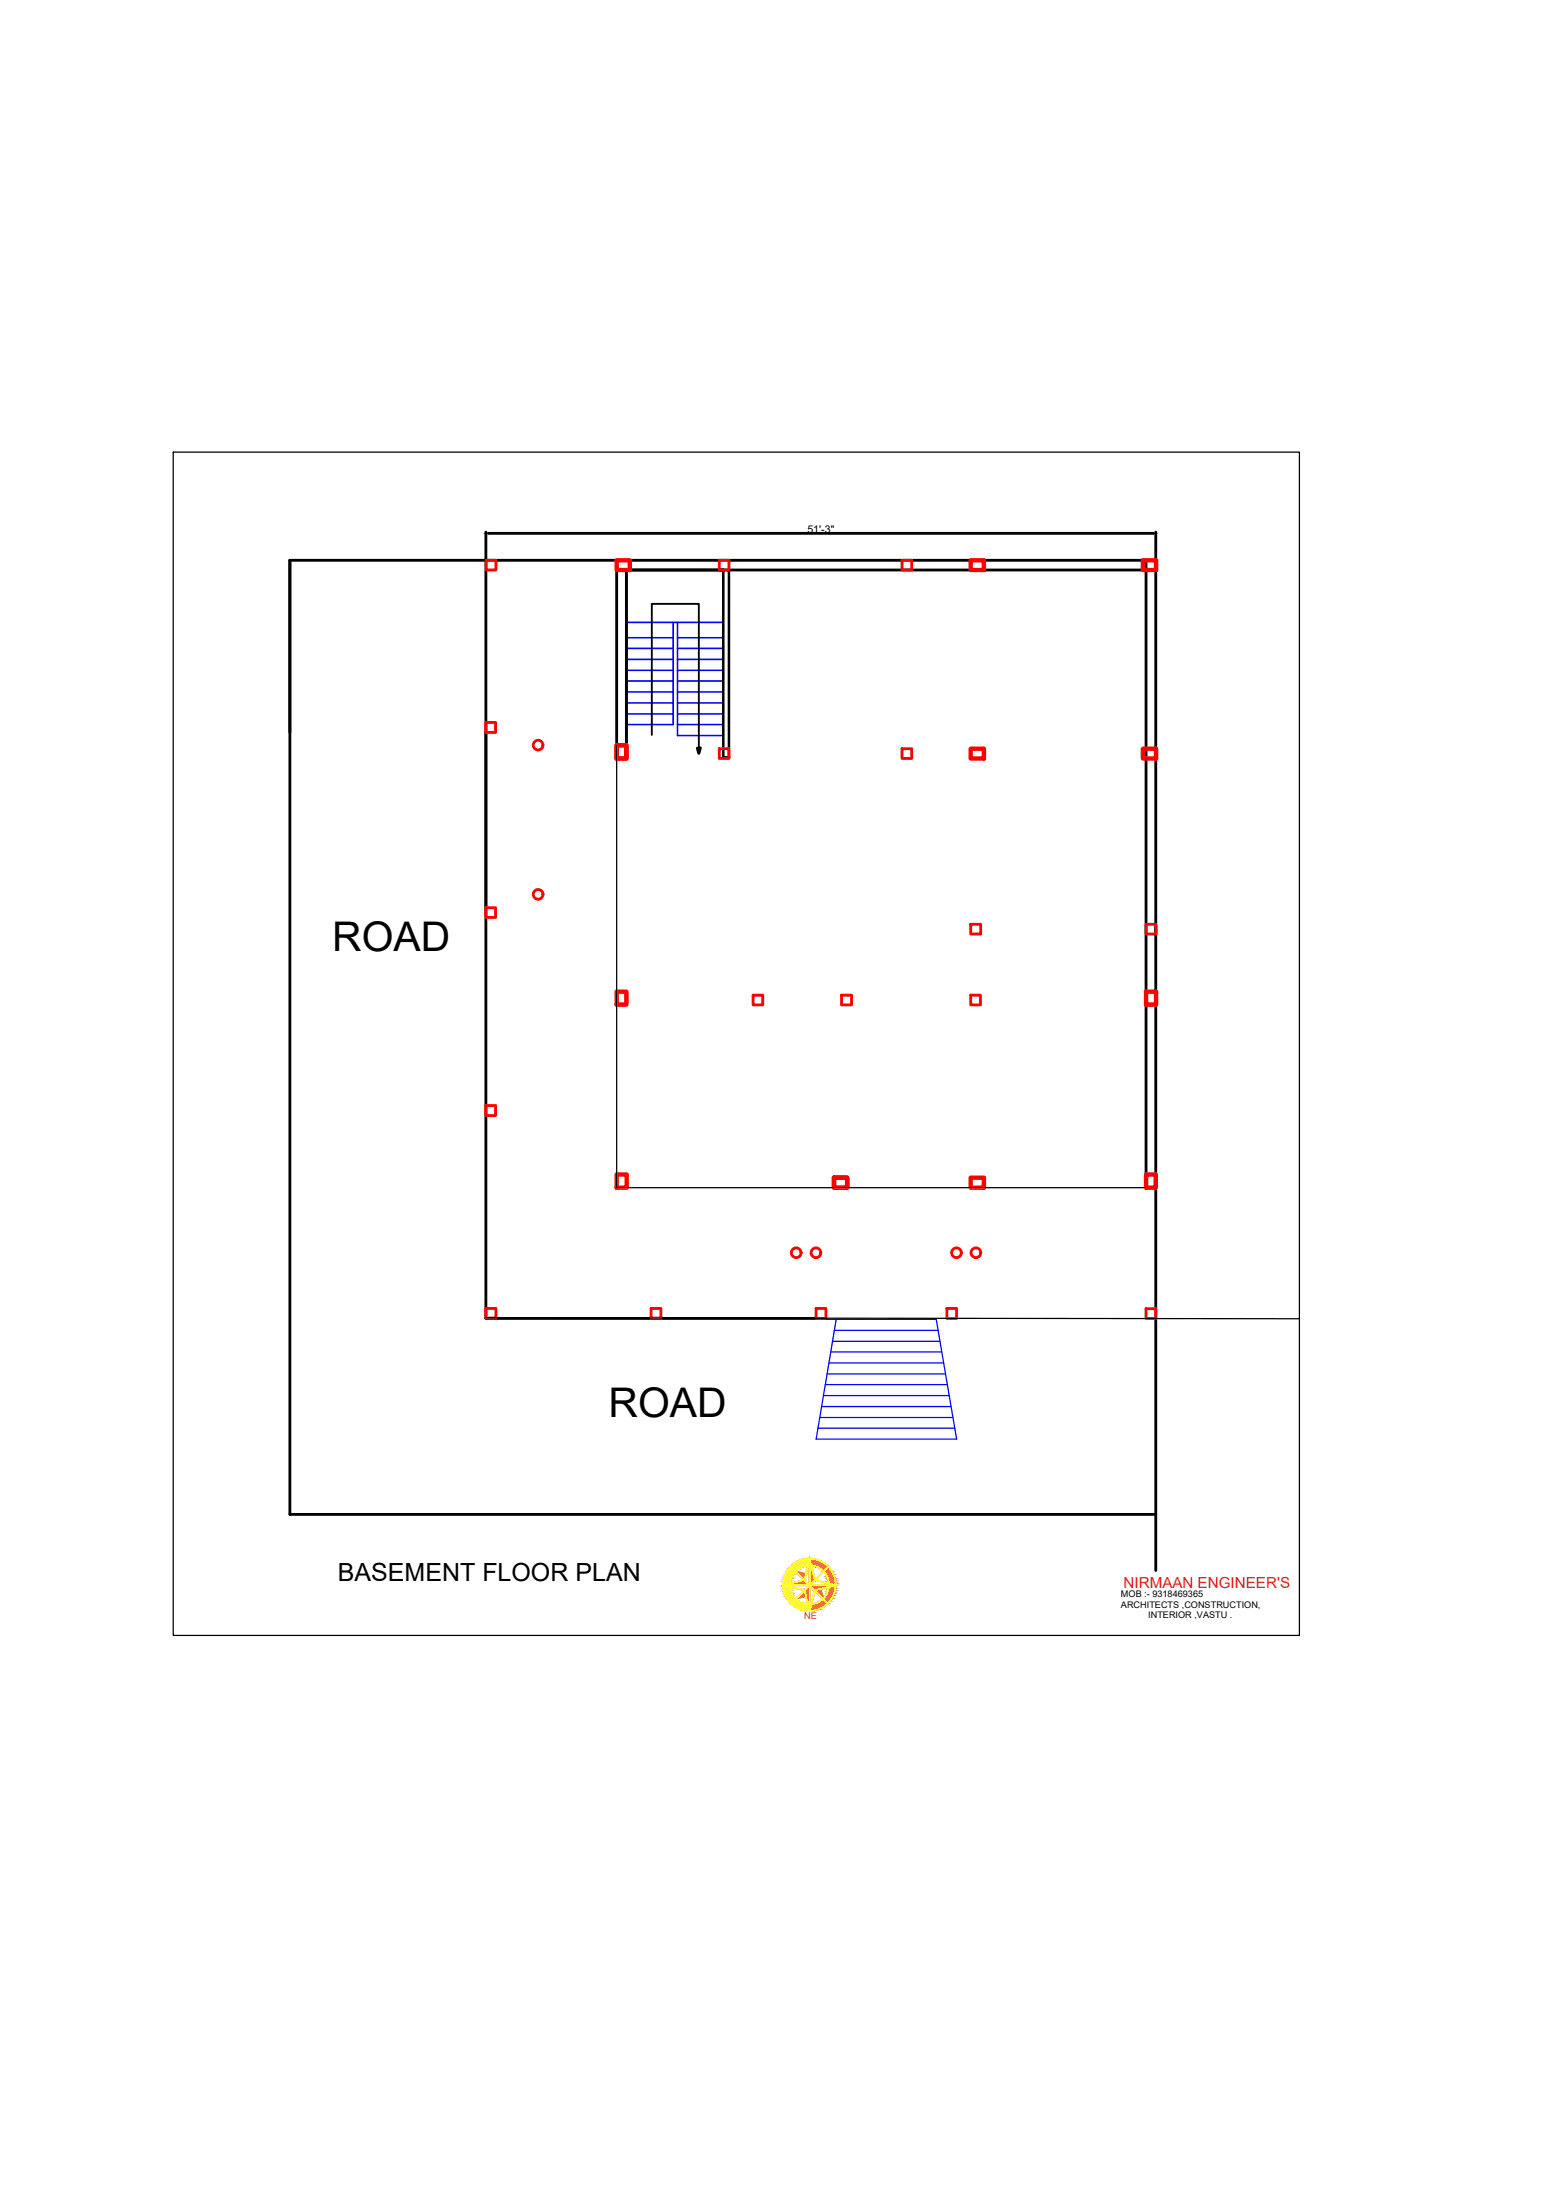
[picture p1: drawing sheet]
<svg xmlns="http://www.w3.org/2000/svg" width="210mm" height="297mm" viewBox="0 0 210 297" stroke-linecap="round" stroke-linejoin="round" font-family="sans-serif">
<!-- layer: PDF8_wall -->
<path d="M65.6 75.6v102.4h45.9M65.6 71.8v3.8M66 72h89.7M83.2 77h72.8M83.2 75.6v26.8M84.6 77v25.4M154.7 75.6v83.4M156 71.8v3.8M94.5 101l-.2 .7-.2-.7M97.6 102.3h.8M156 204.5h-116.9v-128.9h116.9v136.4" fill="none" stroke="#000" stroke-width=".38"/>
<!-- layer: PDF8_Text -->
<g fill="none" stroke="#00f" stroke-width=".21">
<path d="M97.6 77v22.3h-6.1v-15.3M84.7 84h12.9M84.7 96.4h6.2M84.7 94.9h6.2M84.7 93.4h6.2M84.7 91.9h6.2M84.7 90.5h6.2M84.7 89h6.2M84.7 87.5h6.2M84.7 86.1h6.2M90.9 84v13.8h-6.2M91.5 96.4h6.1"/>
<path d="M91.5 97.8h6.1M91.5 94.9h6.1M91.5 93.4h6.1M91.5 91.9h6.1M91.5 90.5h6.1M91.5 89h6.1M91.5 87.5h6.1M91.5 86.1h6.1"/>
</g>
<!-- layer: PDF8_wall -->
<path d="M84.6 77v25.2M97.6 77v25.3M98.4 77v25.3" fill="none" stroke="#000" stroke-width=".34"/>
<path d="M88 99.2v-17.7h6.3v20.2" fill="none" stroke="#000" stroke-width=".25"/>
<path d="M65.6 72h.4v.1zM155.7 72h.3l-.3 .1z" fill="#000" stroke="#000" stroke-width=".13"/>
<!-- layer: PDF14_PDF9_PDF_PDF_0 -->
<g fill="none" stroke="#f00" stroke-width=".38">
<path d="M65.6 75.6h1.3v1.4h-1.3zM97.1 75.6h1.3v1.4h-1.3zM121.8 75.6h1.3v1.4h-1.3zM65.6 97.5h1.3v1.4h-1.3zM97.1 101.1h1.3v1.3h-1.3zM121.8 101.1h1.3v1.3h-1.3zM65.6 122.6h1.3v1.3h-1.3zM101.7 134.4h1.3v1.3h-1.3zM113.6 134.4h1.3v1.3h-1.3zM131 124.8h1.4v1.3h-1.4zM131 134.4h1.3v1.3h-1.3zM154.7 124.8h1.4v1.3h-1.4z"/>
<path d="M65.6 149.3h1.3v1.3h-1.3zM65.6 176.7h1.3v1.3h-1.3zM87.9 176.7h1.3v1.3h-1.3zM110.2 176.7h1.3v1.3h-1.3zM127.8 176.7h1.3v1.3h-1.3zM154.7 176.7h1.3v1.3h-1.3z"/>
<circle cx="72.6" cy="100.6" r=".66"/>
<circle cx="72.6" cy="120.8" r=".66"/>
<circle cx="107.5" cy="169.1" r=".66"/>
<circle cx="110.1" cy="169.1" r=".66"/>
<circle cx="129.1" cy="169.1" r=".66"/>
<circle cx="131.7" cy="169.1" r=".66"/>
</g>
<!-- layer: thin -->
<path d="M83.2 75.6h1.8v1.4h-1.8zM131 75.6h1.8v1.4h-1.8zM154.3 75.6h1.8v1.4h-1.8zM83.2 100.6h1.4v1.8h-1.4zM131 101.1h1.8v1.3h-1.8zM154.3 101.1h1.8v1.3h-1.8zM83.2 133.9h1.4v1.7h-1.4zM154.7 133.9h1.4v1.7h-1.4zM83.2 158.6h1.4v1.8h-1.4zM112.6 159h1.8v1.4h-1.8zM131 159h1.8v1.4h-1.8zM154.7 158.6h1.3v1.8h-1.3z" fill="none" stroke="#f00" stroke-width=".59"/>
<!-- layer: PDF15_PDF2_PDF6_grid -->
<path d="M23.4 61h152v159.8h-152zM83.2 100.6v59.8h71.5M65.6 177.9l109.8 .2" fill="none" stroke="#000" stroke-width=".17"/>
<!-- layer: PDF24_TEXT -->
<g fill="#f26621" stroke="#f26621" stroke-width=".13">
<path d="M109.3 210.5l.4 1.6h-.4z"/>
<path d="M105.8 214l2.8-.7 .7 .7z"/>
<path d="M109.3 212.1h.4l.3 1.2z"/>
<path d="M109.3 214v.5h-.5z"/>
<path d="M109.3 214h3.5l-2 .5z"/>
<path d="M108.6 214.7l.2 .9h-1z"/>
<path d="M107.8 215.6h1l-1.4 .3z"/>
<path d="M110 214.7h.9l.2 .9z"/>
<path d="M108.8 215.6h.5v.3z"/>
<path d="M111.8 211.5l.1 .1h-.2z"/>
<path d="M110.8 211.9h.6l-.2 .2z"/>
<path d="M111.9 213.6h.9v.2z"/>
<path d="M110.8 216.2l.4-.3 .2 .3z"/>
<path d="M111.4 216.2h.7l-.2 .2z"/>
<path d="M109.3 217.4h.9l-.5 .1z"/>
<path d="M107.4 212.1l1.4 .4h-1zM107.8 212.5l.8 .8 .2-.8z"/>
<path d="M109.3 212.1v1.2h.7zM109.3 213.3h.7l-.7 .7z"/>
<path d="M109.3 214l.5 .5h1zM109.8 214.5h1l-.8 .2zM110 214.7h.9l-.1-.2z"/>
<path d="M108.8 214.5l.5 .2v-.2zM108.6 214.7l.2-.2 .5 .2z"/>
<path d="M110 214.7l.8 .9h.3zM110.8 215.6h.3l.1 .3z"/>
<path d="M108.6 214.7l.7 .9v-.9zM108.6 214.7l.7 .9h-.5z"/>
<path d="M108.8 215.6l.1 .3h.4zM108.9 215.9h.4v1.7z"/>
<path d="M109.3 210.5h.4zM109.3 210.5l.9 .1zM109.3 210.5l.9 .1h-.9zM109.3 210.6l1.3 .2-.4-.2zM109.3 210.6l1.3 .2h-1.2zM109.4 210.8l1.7 .1-.5-.1zM109.4 210.8l1.7 .1h-1.7zM109.4 210.9l2 .3-.3-.3zM109.4 210.9l2 .3h-1.9zM109.5 211.2l2.1 .2-.2-.2zM109.5 211.2l2.1 .2h-2.1zM109.5 211.4l2.2 .1-.1-.1zM109.5 211.4l2.2 .1z"/>
<path d="M110 211.5h1.8h-.1zM110 211.5h1.8h-1.7zM110.1 211.5l1.6 .1 .1-.1zM110.1 211.5l1.6 .1h-1.3zM110.4 211.6l1.1 .3 .2-.3zM110.4 211.6l1.1 .3h-.7z"/>
<path d="M111.7 211.6l.4 .3-.2-.3zM111.7 211.6l.4 .3h-.7z"/>
<path d="M110.8 211.9h.7zM110.8 211.9h.6z"/>
<path d="M111.4 211.9l.9 .2-.2-.2zM111.4 211.9l.9 .2h-1.1zM111.2 212.1l1.2 .2-.1-.2zM111.2 212.1l1.2 .2h-1.1zM111.3 212.3l1.2 .2-.1-.2zM111.3 212.3l1.2 .2h-1zM111.5 212.5l1 .2v-.2zM111.5 212.5l1 .2h-.9zM111.6 212.7l1 .2-.1-.2zM111.6 212.7l1 .2h-.9zM111.7 212.9l1 .2-.1-.2zM111.7 212.9l1 .2h-.9zM111.8 213.1l.9 .2v-.2zM111.8 213.1l.9 .2h-.8zM111.9 213.3l.9 .3-.1-.3zM111.9 213.3l.9 .3h-.9z"/>
<path d="M111.9 213.6v.2h.9zM111.9 213.8h.9v.2z"/>
<path d="M111.9 214.2l.9-.2v.2zM111.9 214.2l.9 .3v-.3zM111.9 214.2l.9 .3h-.9zM111.9 214.5l.8 .2 .1-.2zM111.9 214.5l.8 .2h-.8zM111.9 214.7l.8 .2v-.2zM111.9 214.7l.8 .2h-.9zM111.8 214.9l.8 .2 .1-.2zM111.8 214.9l.8 .2h-.9zM111.7 215.1l.8 .3 .1-.3zM111.7 215.1l.8 .3h-.9zM111.6 215.4l.9 .1v-.1zM111.6 215.4l.9 .1h-1zM111.5 215.5l.9 .3 .1-.3zM111.5 215.5l.9 .3h-1.1z"/>
<path d="M111.3 215.8l1 .1 .1-.1zM111.3 215.8l1 .1h-1.1zM111.2 215.9l.9 .3 .2-.3zM111.2 215.9l.9 .3h-.7z"/>
<path d="M110.8 216.2h.7zM110.8 216.2h.7z"/>
<path d="M111.4 216.2l.3 .2h.2zM111.7 216.4h.2l-.1 .1z"/>
<path d="M110.8 216.2l.9 .2-.2-.2zM110.4 216.4l.4-.2 .9 .2zM110.4 216.4l1.4 .1-.1-.1zM110.1 216.5l.3-.1 1.4 .1zM110.1 216.5h1.7zM110 216.6h1.7zM110 216.6l1.6 .1 .1-.1zM109.5 216.7l.5-.1 1.6 .1zM109.5 216.7l1.9 .1 .2-.1zM109.5 216.7l1.9 .1h-1.9zM109.5 216.8l1.6 .3 .3-.3zM109.5 216.8l1.6 .3h-1.7zM109.4 217.1l1.2 .2 .5-.2zM109.4 217.1l1.2 .2h-1.2zM109.4 217.3l.8 .1 .4-.1zM109.4 217.3l.8 .1h-.9z"/>
<path d="M109.3 217.4v.1h.4zM109.3 217.5h.4z"/>
</g>
<g fill="#f8d731" stroke="#f8d731" stroke-width=".13">
<path d="M106.8 211.5l.1 .1h-.2z"/>
<path d="M107.1 211.9h.7z"/>
<path d="M105.8 213.6h.9v.2z"/>
<path d="M107.4 215.9l.4 .3h-.6z"/>
<path d="M106.7 216.4h.2l-.1 .1z"/>
<path d="M108.4 217.4h.9v.1z"/>
<path d="M108.8 210.5h.5zM108.8 210.5l.5 .1v-.1zM108.4 210.6l.4-.1 .5 .1zM108.4 210.6l.8 .2 .1-.2zM107.9 210.8l.5-.2 .8 .2zM107.9 210.8l1.3 .1v-.1zM107.5 210.9l.4-.1 1.3 .1zM107.5 210.9l1.6 .3 .1-.3zM107.2 211.2l.3-.3 1.6 .3zM107.2 211.2l1.9 .2v-.2zM106.9 211.4l.3-.2 1.9 .2zM106.9 211.4l1.7 .1 .5-.1zM106.9 211.4l1.7 .1h-1.7z"/>
<path d="M106.9 211.5h1.5h.2zM106.9 211.5h1.5h-1.6zM106.8 211.5l1.4 .1 .2-.1zM106.8 211.5l1.4 .1h-1.3zM106.9 211.6l.9 .3 .4-.3zM106.9 211.6l.9 .3h-.7z"/>
<path d="M107.1 211.9h.7zM107.2 211.9h.6l-.4 .2z"/>
<path d="M106.7 211.6l.5 .3-.3-.3zM106.7 211.6l.5 .3h-.7zM106.5 211.9l.9 .2-.2-.2zM106.5 211.9l.9 .2h-1.1zM106.3 212.1l1 .2 .1-.2zM106.3 212.1l1 .2h-1.1zM106.2 212.3l.9 .2 .2-.2zM106.2 212.3l.9 .2h-1zM106.1 212.5l.9 .2 .1-.2zM106.1 212.5l.9 .2h-1zM106 212.7l.9 .2 .1-.2zM106 212.7l.9 .2h-.9zM106 212.9l.8 .2 .1-.2zM106 212.9l.8 .2h-.9zM105.9 213.1l.8 .2 .1-.2zM105.9 213.1l.8 .2h-.9zM105.8 213.3l.9 .3v-.3zM105.8 213.3l.9 .3h-.9z"/>
<path d="M105.8 213.6v.2h.9zM105.8 213.8h.9l-.9 .2z"/>
<path d="M105.8 214l.9 .2h-.9zM105.8 214.2l.9 .3v-.3zM105.8 214.2l.9 .3h-.9zM105.8 214.5l.9 .2v-.2zM105.8 214.5l.9 .2h-.9zM105.8 214.7l1 .2-.1-.2zM105.8 214.7l1 .2h-.9zM105.9 214.9l1 .2-.1-.2zM105.9 214.9l1 .2h-.9zM106 215.1l1 .3-.1-.3zM106 215.1l1 .3h-1zM106 215.4l1.1 .1-.1-.1zM106 215.4l1.1 .1h-1zM106.1 215.5l1.2 .3-.2-.3zM106.1 215.5l1.2 .3h-1.1z"/>
<path d="M106.2 215.8l1.2 .1-.1-.1zM106.2 215.8l1.2 .1h-1.1zM106.3 215.9l.9 .3 .2-.3zM106.3 215.9l.9 .3h-.7z"/>
<path d="M107.2 216.2h.6zM107.2 216.2h.6z"/>
<path d="M107.1 216.2l1.1 .2-.4-.2zM107.1 216.2l1.1 .2h-1.3z"/>
<path d="M106.5 216.2l.4 .2 .3-.2zM106.5 216.2l.4 .2h-.2z"/>
<path d="M106.9 216.4l1.5 .1-.2-.1zM106.9 216.4l1.5 .1h-1.6zM106.8 216.5l1.8 .1zM106.8 216.5l1.8 .1zM106.9 216.6l2.2 .1zM106.9 216.6l2.2 .1h-2.2zM106.9 216.7l2.2 .1v-.1zM106.9 216.7l2.2 .1h-1.9zM107.2 216.8l2 .3-.1-.3zM107.2 216.8l2 .3h-1.7zM107.5 217.1l1.7 .2v-.2zM107.5 217.1l1.7 .2h-1.3zM107.9 217.3l1.4 .1-.1-.1zM107.9 217.3l1.4 .1h-.9z"/>
<path d="M108.4 217.4l.9 .1zM108.8 217.5l.5 .1z"/>
</g>
<g fill="none" stroke="#ff0" stroke-width=".25">
<path d="M105.8 214h3.5l-2.5 2.5M109.3 210.5v3.5l-2.5-2.5M109.3 210.5l.7 2.8 2.8 .7-2.8 .7-.7 2.9-.7-2.9-2.8-.7 2.8-.7zM111.8 211.5l-2.5 2.5h3.5M111.8 216.5l-2.5-2.5v3.6"/>
<circle cx="109.3" cy="214" r="3.5"/>
<circle cx="109.3" cy="214" r="2.65"/>
</g>
<!-- layer: PDF8_Text -->
<path d="M111.5 178.1h14.9l2.7 16.2h-18.9l2.7-16.2M112.6 179.6h14M110.4 192.8h18.5M110.6 191.4h18M110.9 189.9h17.5M111.1 188.4h17M111.4 186.9h16.5M111.6 185.5h16M111.9 184h15.5M112.2 182.5h14.9M112.4 181.1h14.4" fill="none" stroke="#00f" stroke-width=".17"/>
<g font-size="5.5">
<text x="44.8" y="128.4">ROAD</text>
<text x="82.1" y="191.3">ROAD</text>
</g>
<text font-size="3.4" x="45.6" y="213.4">BASEMENT FLOOR PLAN</text>
<text font-size="2.1" fill="#ed1f24" x="151.7" y="214.4">NIRMAAN ENGINEER'S</text>
<text font-size="1.4" x="109" y="72">51'-3&quot;</text>
<g font-size="1.2">
<text x="151.3" y="215.6">MOB :- 9318469365</text>
<text x="151.3" y="217">ARCHITECTS ,CONSTRUCTION,</text>
<text x="155" y="218.5">INTERIOR ,VASTU .</text>
</g>
<text font-size="1.2" fill="#ed1f24" x="108.6" y="218.6">NE</text>
</svg>
